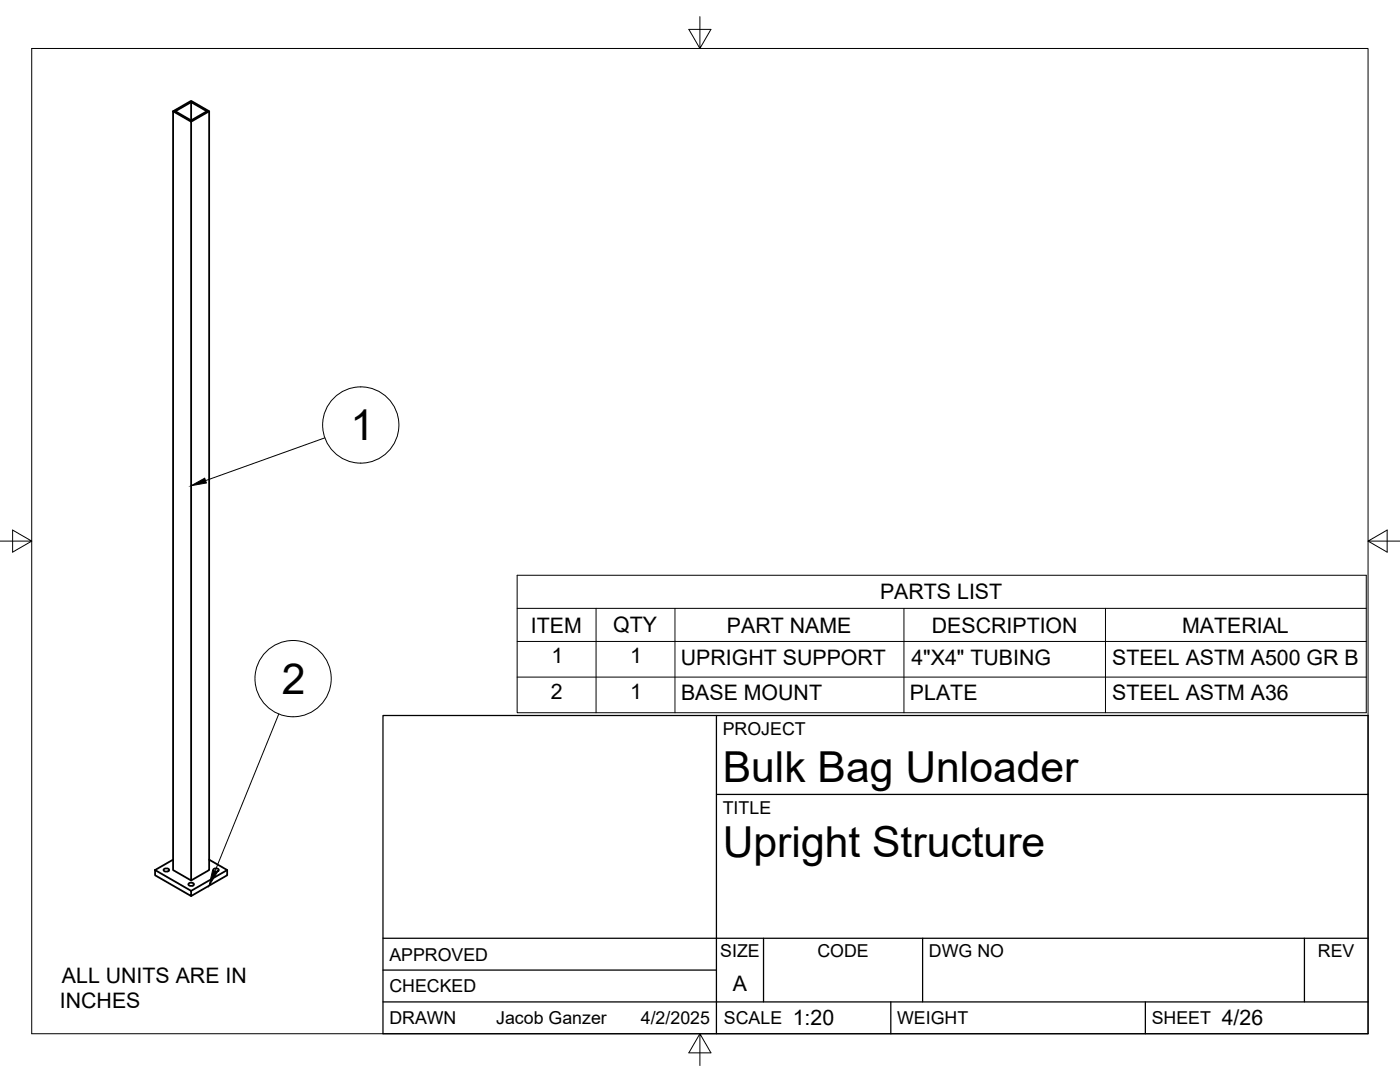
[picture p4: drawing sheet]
<svg xmlns="http://www.w3.org/2000/svg" width="279mm" height="216mm" viewBox="0 0 279 216" stroke-linecap="round" stroke-linejoin="round" font-family="sans-serif">
<!-- layer: Visible -->
<path d="M34.5 22.2v151.4l3.6 2.1v-151.4l-3.6-2.1 3.6-2.1 3.6 2.1v151.4l-3.6 2.1M38.1 20.4l-3.1 1.8 3.1 1.8 3.2-1.8-3.2-1.8v3.6M41.7 22.2l-3.6 2.1M32.8 173.4a.61 .61 0 0 1 .9 .3 .61 .61 0 0 1-.6 .2 .61 .61 0 0 1-.4-.4zM34.5 171.5l-3.6 2.1 7.2 4.2v1l-7.2-4.2v-1M37.8 176.2a.61 .61 0 0 1 .9 .3 .61 .61 0 0 1-.6 .3 .61 .61 0 0 1-.5-.4zM41.7 171.5l3.6 2.1v1l-7.2 4.2M42.7 173.4a.61 .61 0 0 1 .9 .3 .61 .61 0 0 1-.5 .2 .61 .61 0 0 1-.5-.4zM45.3 173.6l-7.2 4.2" fill="none" stroke="#000" stroke-width=".36"/>
<!-- layer: Border -->
<path d="M6.3 9.7h266.7v196.6h-266.7zM139.7 3.3v6.4l2.2-3.8h-4.4l2.2 3.8M0 108h6.3l-3.8-2.2v4.4l3.8-2.2M273 108l3.8 2.2v-4.4l-3.8 2.2h6.4M139.7 206.3l-2.2 3.8h4.4l-2.2-3.8v6.3" fill="none" stroke="#000" stroke-width=".2"/>
<!-- layer: Titleblock -->
<path d="M76.4 142.8h196.6v63.5h-196.6zM143 158.5h130M143 142.8v63.5M76.4 199.9h196.6M76.4 193.6h66.6M76.4 187.2h196.6M152.4 187.2v12.7M177.8 199.9v6.4M184.1 187.2v12.7M228.6 199.9v6.4M260.3 187.2v12.7" fill="none" stroke="#000" stroke-width=".25"/>
<!-- layer: Parts Lists -->
<path d="M103.2 114.8h169.5v27.4h-169.5zM103.2 121.4h169.5M103.2 128h169.5M103.2 135.1h169.5M119 121.4v20.8M134.7 121.4v20.8M180.4 121.4v20.8M220.6 121.4v20.8" fill="none" stroke="#000" stroke-width=".2"/>
<!-- layer: Balloons -->
<g fill="none" stroke="#000" stroke-width=".2">
<circle cx="72" cy="84.8" r="7.6"/>
<circle cx="58.5" cy="135.4" r="7.6"/>
</g>
<!-- layer: 0 -->
<path d="M38.1 96.9l2.8-1.5 .3 1zM42.4 173.7l.9 .4-1.6 2.6z" fill="#000" stroke="#000" stroke-width=".2"/>
<path d="M64.8 87.4l-23.8 8.5M55.6 142.5l-12.7 31.4" fill="none" stroke="#000" stroke-width=".2"/>
<g font-size="8.5">
<text x="69.9" y="87.9">1</text>
<text x="56.2" y="138.5">2</text>
<text x="144.3" y="156">Bulk Bag Unloader</text>
<text x="144.3" y="171">Upright Structure</text>
</g>
<g font-size="4.3">
<text x="175.6" y="119.6">PARTS LIST</text>
<text x="106" y="126.2">ITEM</text>
<text x="122.4" y="126.1">QTY</text>
<text x="145.1" y="126.2">PART NAME</text>
<text x="186" y="126.2">DESCRIPTION</text>
<text x="235.9" y="126.2">MATERIAL</text>
<text x="110" y="132.3">1</text>
<text x="125.8" y="132.3">1</text>
<text x="135.9" y="132.6">UPRIGHT SUPPORT</text>
<text x="181.9" y="132.6">4&quot;X4&quot; TUBING</text>
<text x="222" y="132.6">STEEL ASTM A500 GR B</text>
<text x="109.9" y="139.4">2</text>
<text x="125.8" y="139.4">1</text>
<text x="135.9" y="139.7">BASE MOUNT</text>
<text x="181.6" y="139.7">PLATE</text>
<text x="222" y="139.7">STEEL ASTM A36</text>
<text x="12.4" y="196.1">ALL UNITS ARE IN</text>
<text x="146.3" y="197.7">A</text>
<text x="12" y="201.2">INCHES</text>
<text x="158.2" y="204.6">1:20</text>
<text x="243.8" y="204.6">4/26</text>
</g>
<g font-size="3.5">
<text x="144.3" y="146.6">PROJECT</text>
<text x="144.3" y="162.3">TITLE</text>
<text x="77.7" y="191.7">APPROVED</text>
<text x="143.7" y="191">SIZE</text>
<text x="163.1" y="191">CODE</text>
<text x="185.4" y="191">DWG NO</text>
<text x="263" y="191">REV</text>
<text x="77.7" y="198">CHECKED</text>
<text x="77.7" y="204.4">DRAWN</text>
<text x="99" y="204.4">Jacob Ganzer</text>
<text x="127.9" y="204.4">4/2/2025</text>
<text x="144.5" y="204.4">SCALE</text>
<text x="179" y="204.4">WEIGHT</text>
<text x="229.8" y="204.4">SHEET</text>
</g>
</svg>
